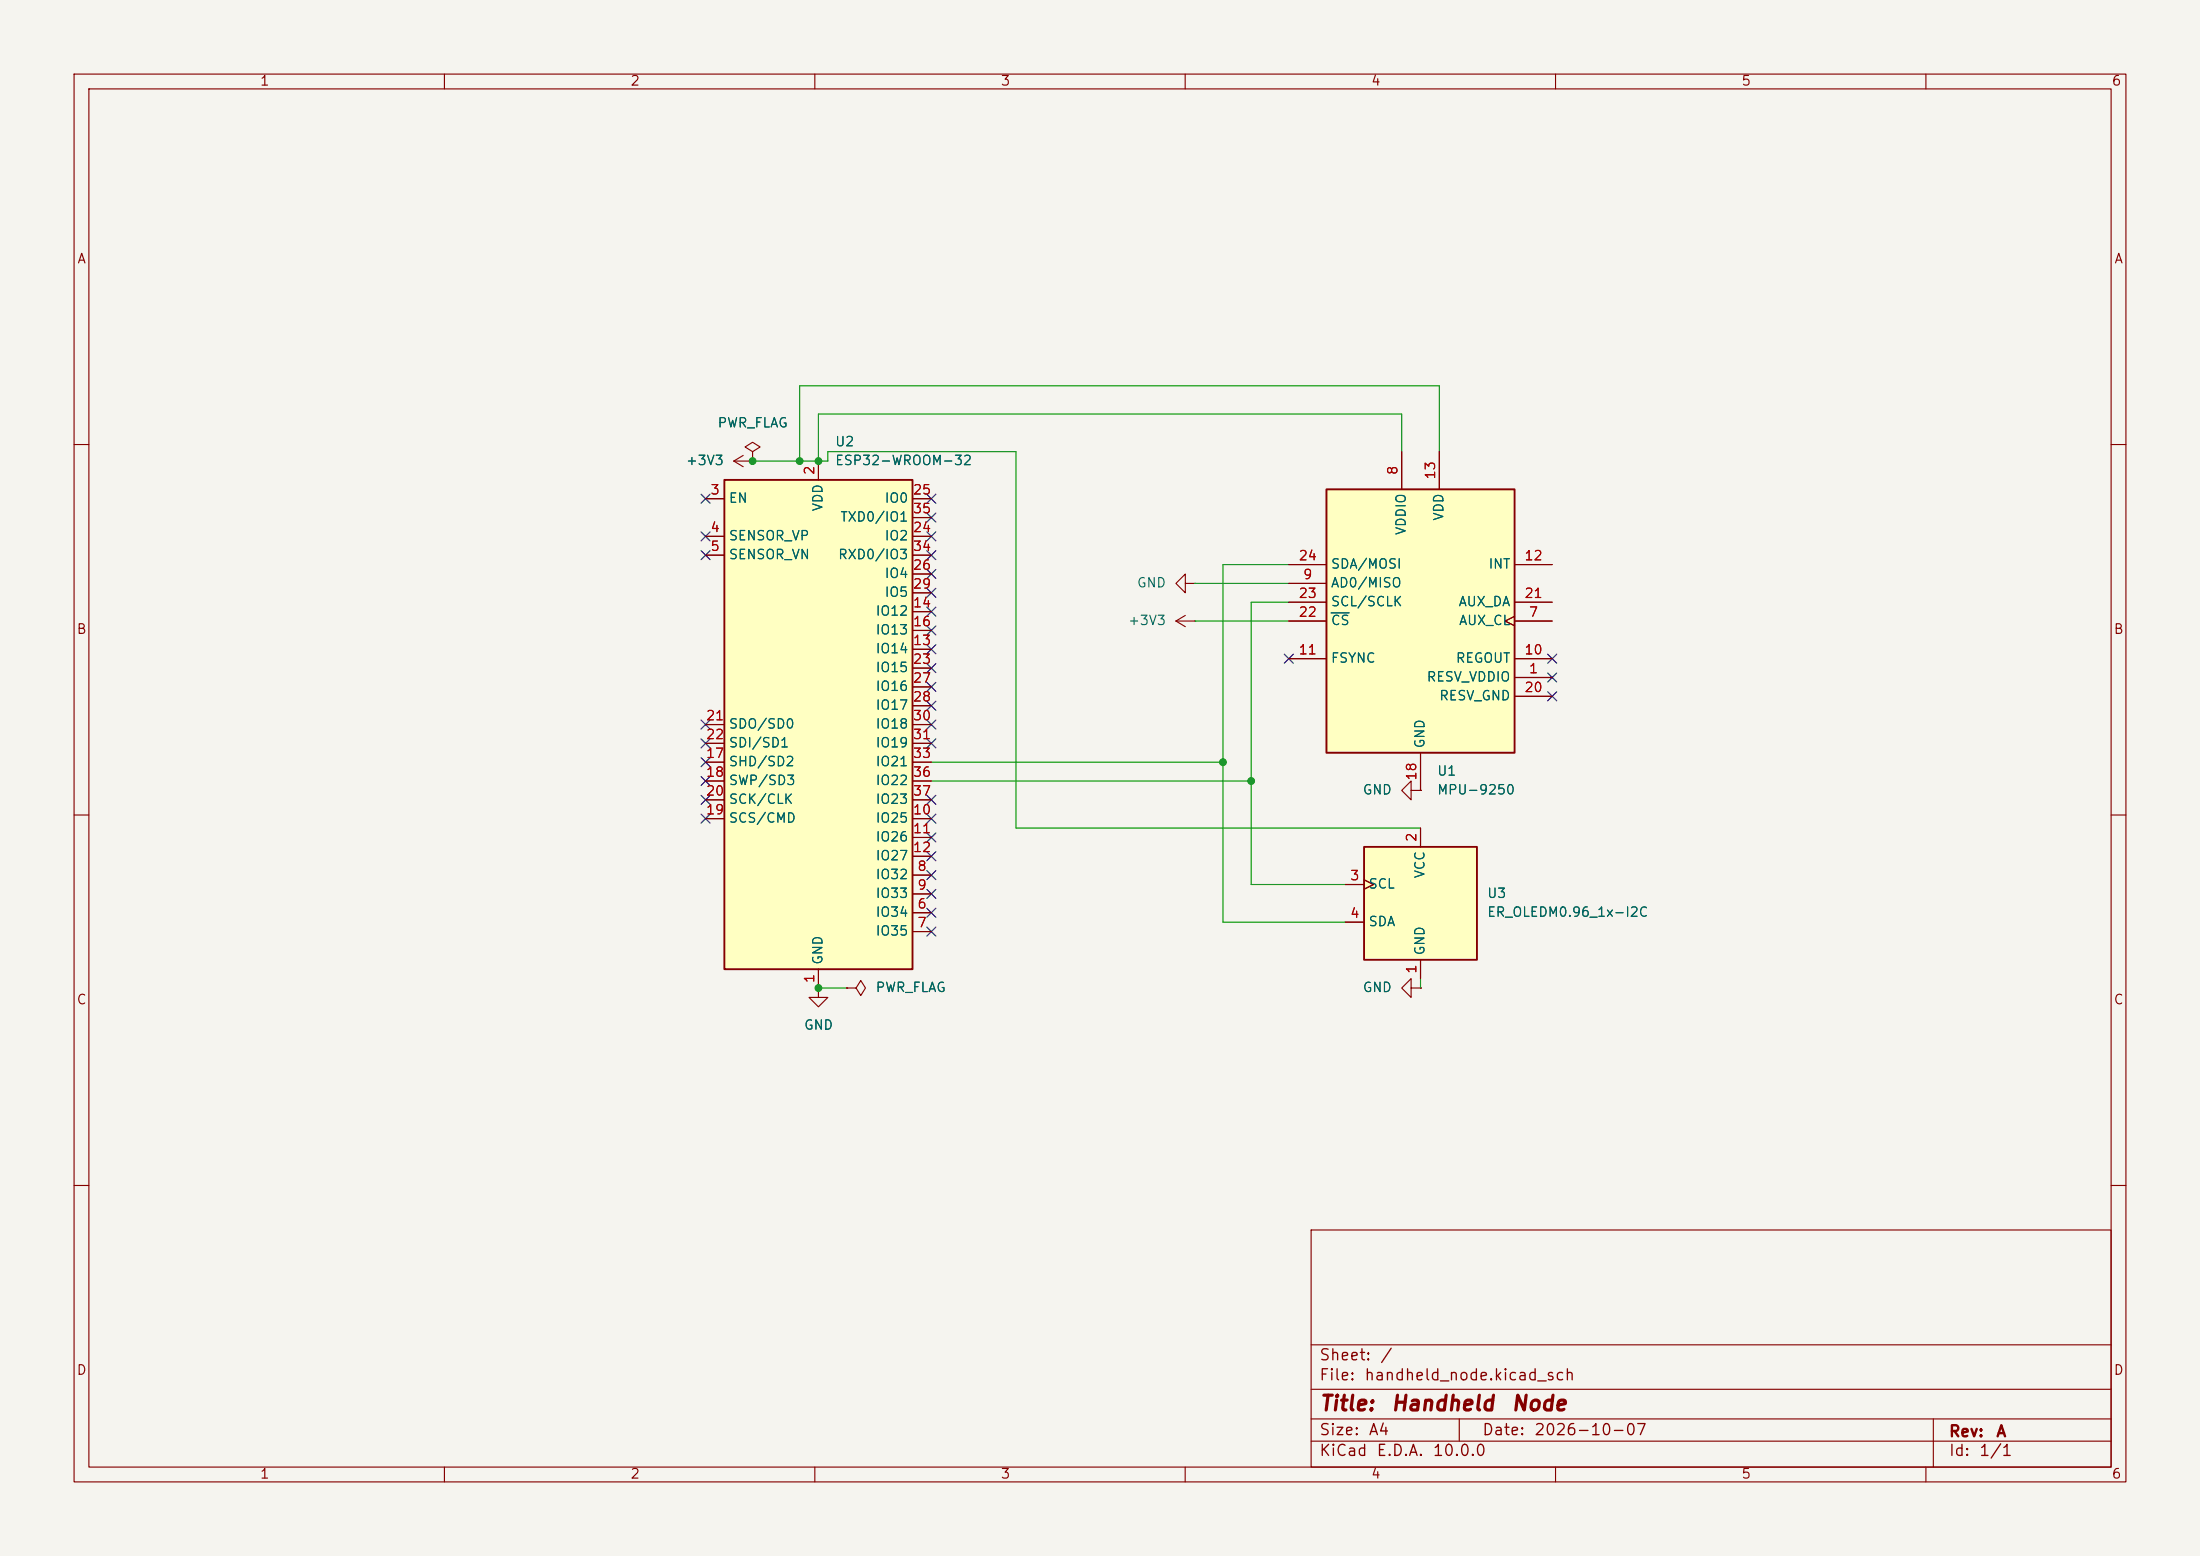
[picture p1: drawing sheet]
(kicad_sch
 (version 20260306)
 (generator "eeschema")
 (generator_version "10.0")
 (paper "A4")
 (title_block
  (title "Handheld Node")
  (date "2026-10-07")
  (rev "A"))
 (lib_symbols
  (symbol "Display_Graphic:ER_OLEDM0.91_1x-I2C" (exclude_from_sim no) (in_bom yes) (on_board yes)
   (in_pos_files yes)
   (duplicate_pin_numbers_are_jumpers no)
   (property "Reference" "U" (at 0 0 0) (show_name no) (do_not_autoplace no) (effects (font (size 1.27 1.27))))
   (property "Value" "ER_OLEDM0.91_1x-I2C" (at 14.224 -10.668 0) (show_name no) (do_not_autoplace no) (effects (font (size 1.27 1.27))))
   (property "Footprint" "Display:ER_OLEDM0.91_1x-I2C" (at 18.034 -12.7 0) (show_name no) (do_not_autoplace no) (hide yes) (effects (font (size 1.27 1.27))))
   (property "Datasheet" "https://www.buydisplay.com/download/manual/ER-OLEDM0.91-1_Datasheet.pdf" (at 42.672 -14.732 0) (show_name no) (do_not_autoplace no) (hide yes) (effects (font (size 1.27 1.27))))
   (property "Description" "SSD1306 OLED module, 0.91 inch, 128x32, I2C" (at 26.67 -16.764 0) (show_name no) (do_not_autoplace no) (hide yes) (effects (font (size 1.27 1.27))))
   (symbol "ER_OLEDM0.91_1x-I2C_1_1"
    (rectangle (start -7.62 7.62) (end 7.62 -7.62) (stroke (width 0.254) (type solid)) (fill (type background)))
    (pin power_in line (at 0 -10.16 90) (length 2.54) (name "GND" (effects (font (size 1.27 1.27)))) (number "1" (effects (font (size 1.27 1.27)))))
    (pin power_in line (at 0 10.16 270) (length 2.54) (name "VCC" (effects (font (size 1.27 1.27)))) (number "2" (effects (font (size 1.27 1.27)))))
    (pin input clock (at -10.16 2.54 0) (length 2.54) (name "SCL" (effects (font (size 1.27 1.27)))) (number "3" (effects (font (size 1.27 1.27)))))
    (pin bidirectional line (at -10.16 -2.54 0) (length 2.54) (name "SDA" (effects (font (size 1.27 1.27)))) (number "4" (effects (font (size 1.27 1.27))))))
   (embedded_fonts no))
  (symbol "RF_Module:ESP32-WROOM-32" (exclude_from_sim no) (in_bom yes) (on_board yes)
   (in_pos_files yes)
   (duplicate_pin_numbers_are_jumpers no)
   (property "Reference" "U" (at -12.7 34.29 0) (show_name no) (do_not_autoplace no) (effects (font (size 1.27 1.27)) (justify left)))
   (property "Value" "ESP32-WROOM-32" (at 1.27 34.29 0) (show_name no) (do_not_autoplace no) (effects (font (size 1.27 1.27)) (justify left)))
   (property "Footprint" "RF_Module:ESP32-WROOM-32" (at 0 -38.1 0) (show_name no) (do_not_autoplace no) (hide yes) (effects (font (size 1.27 1.27))))
   (property "Datasheet" "https://www.espressif.com/sites/default/files/documentation/esp32-wroom-32_datasheet_en.pdf" (at -7.62 1.27 0) (show_name no) (do_not_autoplace no) (hide yes) (effects (font (size 1.27 1.27))))
   (property "Description" "RF Module, ESP32-D0WDQ6 SoC, Wi-Fi 802.11b/g/n, Bluetooth, BLE, 32-bit, 2.7-3.6V, onboard antenna, SMD" (at 0 0 0) (show_name no) (do_not_autoplace no) (hide yes) (effects (font (size 1.27 1.27))))
   (symbol "ESP32-WROOM-32_0_1"
    (rectangle (start -12.7 33.02) (end 12.7 -33.02) (stroke (width 0.254) (type default)) (fill (type background))))
   (symbol "ESP32-WROOM-32_1_1"
    (pin power_in line (at 0 -35.56 90) (length 2.54) (name "GND" (effects (font (size 1.27 1.27)))) (number "1" (effects (font (size 1.27 1.27)))))
    (pin power_in line (at 0 35.56 270) (length 2.54) (name "VDD" (effects (font (size 1.27 1.27)))) (number "2" (effects (font (size 1.27 1.27)))))
    (pin input line (at -15.24 30.48 0) (length 2.54) (name "EN" (effects (font (size 1.27 1.27)))) (number "3" (effects (font (size 1.27 1.27)))))
    (pin input line (at -15.24 25.4 0) (length 2.54) (name "SENSOR_VP" (effects (font (size 1.27 1.27)))) (number "4" (effects (font (size 1.27 1.27)))))
    (pin input line (at -15.24 22.86 0) (length 2.54) (name "SENSOR_VN" (effects (font (size 1.27 1.27)))) (number "5" (effects (font (size 1.27 1.27)))))
    (pin input line (at 15.24 -25.4 180) (length 2.54) (name "IO34" (effects (font (size 1.27 1.27)))) (number "6" (effects (font (size 1.27 1.27)))))
    (pin input line (at 15.24 -27.94 180) (length 2.54) (name "IO35" (effects (font (size 1.27 1.27)))) (number "7" (effects (font (size 1.27 1.27)))))
    (pin bidirectional line (at 15.24 -20.32 180) (length 2.54) (name "IO32" (effects (font (size 1.27 1.27)))) (number "8" (effects (font (size 1.27 1.27)))))
    (pin bidirectional line (at 15.24 -22.86 180) (length 2.54) (name "IO33" (effects (font (size 1.27 1.27)))) (number "9" (effects (font (size 1.27 1.27)))))
    (pin bidirectional line (at 15.24 -12.7 180) (length 2.54) (name "IO25" (effects (font (size 1.27 1.27)))) (number "10" (effects (font (size 1.27 1.27)))))
    (pin bidirectional line (at 15.24 -15.24 180) (length 2.54) (name "IO26" (effects (font (size 1.27 1.27)))) (number "11" (effects (font (size 1.27 1.27)))))
    (pin bidirectional line (at 15.24 -17.78 180) (length 2.54) (name "IO27" (effects (font (size 1.27 1.27)))) (number "12" (effects (font (size 1.27 1.27)))))
    (pin bidirectional line (at 15.24 10.16 180) (length 2.54) (name "IO14" (effects (font (size 1.27 1.27)))) (number "13" (effects (font (size 1.27 1.27)))))
    (pin bidirectional line (at 15.24 15.24 180) (length 2.54) (name "IO12" (effects (font (size 1.27 1.27)))) (number "14" (effects (font (size 1.27 1.27)))))
    (pin passive line (at 0 -35.56 90) (length 2.54) (hide yes) (name "GND" (effects (font (size 1.27 1.27)))) (number "15" (effects (font (size 1.27 1.27)))))
    (pin bidirectional line (at 15.24 12.7 180) (length 2.54) (name "IO13" (effects (font (size 1.27 1.27)))) (number "16" (effects (font (size 1.27 1.27)))))
    (pin bidirectional line (at -15.24 -5.08 0) (length 2.54) (name "SHD/SD2" (effects (font (size 1.27 1.27)))) (number "17" (effects (font (size 1.27 1.27)))))
    (pin bidirectional line (at -15.24 -7.62 0) (length 2.54) (name "SWP/SD3" (effects (font (size 1.27 1.27)))) (number "18" (effects (font (size 1.27 1.27)))))
    (pin bidirectional line (at -15.24 -12.7 0) (length 2.54) (name "SCS/CMD" (effects (font (size 1.27 1.27)))) (number "19" (effects (font (size 1.27 1.27)))))
    (pin bidirectional line (at -15.24 -10.16 0) (length 2.54) (name "SCK/CLK" (effects (font (size 1.27 1.27)))) (number "20" (effects (font (size 1.27 1.27)))))
    (pin bidirectional line (at -15.24 0 0) (length 2.54) (name "SDO/SD0" (effects (font (size 1.27 1.27)))) (number "21" (effects (font (size 1.27 1.27)))))
    (pin bidirectional line (at -15.24 -2.54 0) (length 2.54) (name "SDI/SD1" (effects (font (size 1.27 1.27)))) (number "22" (effects (font (size 1.27 1.27)))))
    (pin bidirectional line (at 15.24 7.62 180) (length 2.54) (name "IO15" (effects (font (size 1.27 1.27)))) (number "23" (effects (font (size 1.27 1.27)))))
    (pin bidirectional line (at 15.24 25.4 180) (length 2.54) (name "IO2" (effects (font (size 1.27 1.27)))) (number "24" (effects (font (size 1.27 1.27)))))
    (pin bidirectional line (at 15.24 30.48 180) (length 2.54) (name "IO0" (effects (font (size 1.27 1.27)))) (number "25" (effects (font (size 1.27 1.27)))))
    (pin bidirectional line (at 15.24 20.32 180) (length 2.54) (name "IO4" (effects (font (size 1.27 1.27)))) (number "26" (effects (font (size 1.27 1.27)))))
    (pin bidirectional line (at 15.24 5.08 180) (length 2.54) (name "IO16" (effects (font (size 1.27 1.27)))) (number "27" (effects (font (size 1.27 1.27)))))
    (pin bidirectional line (at 15.24 2.54 180) (length 2.54) (name "IO17" (effects (font (size 1.27 1.27)))) (number "28" (effects (font (size 1.27 1.27)))))
    (pin bidirectional line (at 15.24 17.78 180) (length 2.54) (name "IO5" (effects (font (size 1.27 1.27)))) (number "29" (effects (font (size 1.27 1.27)))))
    (pin bidirectional line (at 15.24 0 180) (length 2.54) (name "IO18" (effects (font (size 1.27 1.27)))) (number "30" (effects (font (size 1.27 1.27)))))
    (pin bidirectional line (at 15.24 -2.54 180) (length 2.54) (name "IO19" (effects (font (size 1.27 1.27)))) (number "31" (effects (font (size 1.27 1.27)))))
    (pin no_connect line (at -12.7 -27.94 0) (length 2.54) (hide yes) (name "NC" (effects (font (size 1.27 1.27)))) (number "32" (effects (font (size 1.27 1.27)))))
    (pin bidirectional line (at 15.24 -5.08 180) (length 2.54) (name "IO21" (effects (font (size 1.27 1.27)))) (number "33" (effects (font (size 1.27 1.27)))))
    (pin bidirectional line (at 15.24 22.86 180) (length 2.54) (name "RXD0/IO3" (effects (font (size 1.27 1.27)))) (number "34" (effects (font (size 1.27 1.27)))))
    (pin bidirectional line (at 15.24 27.94 180) (length 2.54) (name "TXD0/IO1" (effects (font (size 1.27 1.27)))) (number "35" (effects (font (size 1.27 1.27)))))
    (pin bidirectional line (at 15.24 -7.62 180) (length 2.54) (name "IO22" (effects (font (size 1.27 1.27)))) (number "36" (effects (font (size 1.27 1.27)))))
    (pin bidirectional line (at 15.24 -10.16 180) (length 2.54) (name "IO23" (effects (font (size 1.27 1.27)))) (number "37" (effects (font (size 1.27 1.27)))))
    (pin passive line (at 0 -35.56 90) (length 2.54) (hide yes) (name "GND" (effects (font (size 1.27 1.27)))) (number "38" (effects (font (size 1.27 1.27)))))
    (pin passive line (at 0 -35.56 90) (length 2.54) (hide yes) (name "GND" (effects (font (size 1.27 1.27)))) (number "39" (effects (font (size 1.27 1.27))))))
   (embedded_fonts no))
  (symbol "Sensor_Motion:MPU-9250" (exclude_from_sim no) (in_bom yes) (on_board yes)
   (in_pos_files yes)
   (duplicate_pin_numbers_are_jumpers no)
   (property "Reference" "U" (at -11.43 19.05 0) (show_name no) (do_not_autoplace no) (effects (font (size 1.27 1.27))))
   (property "Value" "MPU-9250" (at 7.62 -19.05 0) (show_name no) (do_not_autoplace no) (effects (font (size 1.27 1.27))))
   (property "Footprint" "Sensor_Motion:InvenSense_QFN-24_3x3mm_P0.4mm" (at 0 -25.4 0) (show_name no) (do_not_autoplace no) (hide yes) (effects (font (size 1.27 1.27))))
   (property "Datasheet" "https://invensense.tdk.com/wp-content/uploads/2015/02/PS-MPU-9250A-01-v1.1.pdf" (at 0 -3.81 0) (show_name no) (do_not_autoplace no) (hide yes) (effects (font (size 1.27 1.27))))
   (property "Description" "InvenSense 9-Axis Motion Sensor, Accelerometer, Gyroscope, Compass, I2C/SPI" (at 0 0 0) (show_name no) (do_not_autoplace no) (hide yes) (effects (font (size 1.27 1.27))))
   (symbol "MPU-9250_0_1"
    (rectangle (start -12.7 17.78) (end 12.7 -17.78) (stroke (width 0.254) (type default)) (fill (type background))))
   (symbol "MPU-9250_1_1"
    (pin input line (at 17.78 -7.62 180) (length 5.08) (name "RESV_VDDIO" (effects (font (size 1.27 1.27)))) (number "1" (effects (font (size 1.27 1.27)))))
    (pin output clock (at 17.78 0 180) (length 5.08) (name "AUX_CL" (effects (font (size 1.27 1.27)))) (number "7" (effects (font (size 1.27 1.27)))))
    (pin power_in line (at -2.54 22.86 270) (length 5.08) (name "VDDIO" (effects (font (size 1.27 1.27)))) (number "8" (effects (font (size 1.27 1.27)))))
    (pin bidirectional line (at -17.78 5.08 0) (length 5.08) (name "AD0/MISO" (effects (font (size 1.27 1.27)))) (number "9" (effects (font (size 1.27 1.27)))))
    (pin passive line (at 17.78 -5.08 180) (length 5.08) (name "REGOUT" (effects (font (size 1.27 1.27)))) (number "10" (effects (font (size 1.27 1.27)))))
    (pin input line (at -17.78 -5.08 0) (length 5.08) (name "FSYNC" (effects (font (size 1.27 1.27)))) (number "11" (effects (font (size 1.27 1.27)))))
    (pin output line (at 17.78 7.62 180) (length 5.08) (name "INT" (effects (font (size 1.27 1.27)))) (number "12" (effects (font (size 1.27 1.27)))))
    (pin power_in line (at 2.54 22.86 270) (length 5.08) (name "VDD" (effects (font (size 1.27 1.27)))) (number "13" (effects (font (size 1.27 1.27)))))
    (pin power_in line (at 0 -22.86 90) (length 5.08) (name "GND" (effects (font (size 1.27 1.27)))) (number "18" (effects (font (size 1.27 1.27)))))
    (pin power_in line (at 17.78 -10.16 180) (length 5.08) (name "RESV_GND" (effects (font (size 1.27 1.27)))) (number "20" (effects (font (size 1.27 1.27)))))
    (pin bidirectional line (at 17.78 2.54 180) (length 5.08) (name "AUX_DA" (effects (font (size 1.27 1.27)))) (number "21" (effects (font (size 1.27 1.27)))))
    (pin input line (at -17.78 0 0) (length 5.08) (name "~{CS}" (effects (font (size 1.27 1.27)))) (number "22" (effects (font (size 1.27 1.27)))))
    (pin input line (at -17.78 2.54 0) (length 5.08) (name "SCL/SCLK" (effects (font (size 1.27 1.27)))) (number "23" (effects (font (size 1.27 1.27)))))
    (pin bidirectional line (at -17.78 7.62 0) (length 5.08) (name "SDA/MOSI" (effects (font (size 1.27 1.27)))) (number "24" (effects (font (size 1.27 1.27))))))
   (embedded_fonts no))
  (symbol "power:+3V3"
   (power global)
   (pin_numbers (hide yes))
   (pin_names
    (offset 0) (hide yes)) (exclude_from_sim no) (in_bom yes) (on_board yes)
   (in_pos_files yes)
   (duplicate_pin_numbers_are_jumpers no)
   (property "Reference" "#PWR" (at 0 -3.81 0) (show_name no) (do_not_autoplace no) (hide yes) (effects (font (size 1.27 1.27))))
   (property "Value" "+3V3" (at 0 3.556 0) (show_name no) (do_not_autoplace no) (effects (font (size 1.27 1.27))))
   (property "Footprint" "" (at 0 0 0) (show_name no) (do_not_autoplace no) (hide yes) (effects (font (size 1.27 1.27))))
   (property "Datasheet" "" (at 0 0 0) (show_name no) (do_not_autoplace no) (hide yes) (effects (font (size 1.27 1.27))))
   (property "Description" "Power symbol creates a global label with name \"+3V3\"" (at 0 0 0) (show_name no) (do_not_autoplace no) (hide yes) (effects (font (size 1.27 1.27))))
   (symbol "+3V3_0_1"
    (polyline (pts (xy -0.762 1.27) (xy 0 2.54)) (stroke (width 0) (type default)) (fill (type none)))
    (polyline (pts (xy 0 2.54) (xy 0.762 1.27)) (stroke (width 0) (type default)) (fill (type none)))
    (polyline (pts (xy 0 0) (xy 0 2.54)) (stroke (width 0) (type default)) (fill (type none))))
   (symbol "+3V3_1_1"
    (pin power_in line (at 0 0 90) (length 0) (name "" (effects (font (size 1.27 1.27)))) (number "1" (effects (font (size 1.27 1.27))))))
   (embedded_fonts no))
  (symbol "power:GND"
   (power global)
   (pin_numbers (hide yes))
   (pin_names
    (offset 0) (hide yes)) (exclude_from_sim no) (in_bom yes) (on_board yes)
   (in_pos_files yes)
   (duplicate_pin_numbers_are_jumpers no)
   (property "Reference" "#PWR" (at 0 -6.35 0) (show_name no) (do_not_autoplace no) (hide yes) (effects (font (size 1.27 1.27))))
   (property "Value" "GND" (at 0 -3.81 0) (show_name no) (do_not_autoplace no) (effects (font (size 1.27 1.27))))
   (property "Footprint" "" (at 0 0 0) (show_name no) (do_not_autoplace no) (hide yes) (effects (font (size 1.27 1.27))))
   (property "Datasheet" "" (at 0 0 0) (show_name no) (do_not_autoplace no) (hide yes) (effects (font (size 1.27 1.27))))
   (property "Description" "Power symbol creates a global label with name \"GND\" , ground" (at 0 0 0) (show_name no) (do_not_autoplace no) (hide yes) (effects (font (size 1.27 1.27))))
   (symbol "GND_0_1"
    (polyline (pts (xy 0 0) (xy 0 -1.27) (xy 1.27 -1.27) (xy 0 -2.54) (xy -1.27 -1.27) (xy 0 -1.27)) (stroke (width 0) (type default)) (fill (type none))))
   (symbol "GND_1_1"
    (pin power_in line (at 0 0 270) (length 0) (name "" (effects (font (size 1.27 1.27)))) (number "1" (effects (font (size 1.27 1.27))))))
   (embedded_fonts no))
  (symbol "power:PWR_FLAG"
   (power global)
   (pin_numbers (hide yes))
   (pin_names
    (offset 0) (hide yes)) (exclude_from_sim no) (in_bom yes) (on_board yes)
   (in_pos_files yes)
   (duplicate_pin_numbers_are_jumpers no)
   (property "Reference" "#FLG" (at 0 1.905 0) (show_name no) (do_not_autoplace no) (hide yes) (effects (font (size 1.27 1.27))))
   (property "Value" "PWR_FLAG" (at 0 3.81 0) (show_name no) (do_not_autoplace no) (effects (font (size 1.27 1.27))))
   (property "Footprint" "" (at 0 0 0) (show_name no) (do_not_autoplace no) (hide yes) (effects (font (size 1.27 1.27))))
   (property "Datasheet" "" (at 0 0 0) (show_name no) (do_not_autoplace no) (hide yes) (effects (font (size 1.27 1.27))))
   (property "Description" "Special symbol for telling ERC where power comes from" (at 0 0 0) (show_name no) (do_not_autoplace no) (hide yes) (effects (font (size 1.27 1.27))))
   (symbol "PWR_FLAG_0_0"
    (pin power_out line (at 0 0 90) (length 0) (name "" (effects (font (size 1.27 1.27)))) (number "1" (effects (font (size 1.27 1.27))))))
   (symbol "PWR_FLAG_0_1"
    (polyline (pts (xy 0 0) (xy 0 1.27) (xy -1.016 1.905) (xy 0 2.54) (xy 1.016 1.905) (xy 0 1.27)) (stroke (width 0) (type default)) (fill (type none))))
   (embedded_fonts no)))
 (junction
  (at 168.91 105.41)
  (diameter 0)
  (color 0 0 0 0))
 (junction
  (at 107.95 62.23)
  (diameter 0)
  (color 0 0 0 0))
 (junction
  (at 101.6 62.23)
  (diameter 0)
  (color 0 0 0 0))
 (junction
  (at 110.49 62.23)
  (diameter 0)
  (color 0 0 0 0))
 (junction
  (at 110.49 133.35)
  (diameter 0)
  (color 0 0 0 0))
 (junction
  (at 165.1 102.87)
  (diameter 0)
  (color 0 0 0 0))
 (no_connect
  (at 125.73 69.85))
 (no_connect
  (at 125.73 123.19))
 (no_connect
  (at 125.73 90.17))
 (no_connect
  (at 125.73 125.73))
 (no_connect
  (at 125.73 118.11))
 (no_connect
  (at 95.25 74.93))
 (no_connect
  (at 95.25 107.95))
 (no_connect
  (at 125.73 82.55))
 (no_connect
  (at 125.73 80.01))
 (no_connect
  (at 95.25 110.49))
 (no_connect
  (at 173.99 88.9))
 (no_connect
  (at 125.73 87.63))
 (no_connect
  (at 95.25 100.33))
 (no_connect
  (at 95.25 72.39))
 (no_connect
  (at 125.73 72.39))
 (no_connect
  (at 125.73 74.93))
 (no_connect
  (at 125.73 113.03))
 (no_connect
  (at 125.73 107.95))
 (no_connect
  (at 125.73 110.49))
 (no_connect
  (at 125.73 100.33))
 (no_connect
  (at 95.25 102.87))
 (no_connect
  (at 125.73 120.65))
 (no_connect
  (at 125.73 97.79))
 (no_connect
  (at 125.73 85.09))
 (no_connect
  (at 125.73 77.47))
 (no_connect
  (at 125.73 92.71))
 (no_connect
  (at 125.73 115.57))
 (no_connect
  (at 95.25 105.41))
 (no_connect
  (at 209.55 93.98))
 (no_connect
  (at 125.73 67.31))
 (no_connect
  (at 95.25 97.79))
 (no_connect
  (at 95.25 67.31))
 (no_connect
  (at 209.55 91.44))
 (no_connect
  (at 125.73 95.25))
 (no_connect
  (at 209.55 88.9))
 (wire
  (pts (xy 168.91 105.41) (xy 168.91 119.38))
  (stroke (width 0) (type default)))
 (wire
  (pts (xy 107.95 52.07) (xy 194.31 52.07))
  (stroke (width 0) (type default)))
 (wire
  (pts (xy 107.95 62.23) (xy 107.95 52.07))
  (stroke (width 0) (type default)))
 (wire
  (pts (xy 191.77 111.76) (xy 137.16 111.76))
  (stroke (width 0) (type default)))
 (wire
  (pts (xy 165.1 102.87) (xy 165.1 124.46))
  (stroke (width 0) (type default)))
 (wire
  (pts (xy 165.1 102.87) (xy 165.1 76.2))
  (stroke (width 0) (type default)))
 (wire
  (pts (xy 189.23 55.88) (xy 189.23 60.96))
  (stroke (width 0) (type default)))
 (wire
  (pts (xy 111.76 60.96) (xy 111.76 62.23))
  (stroke (width 0) (type default)))
 (wire
  (pts (xy 110.49 62.23) (xy 110.49 55.88))
  (stroke (width 0) (type default)))
 (wire
  (pts (xy 101.6 62.23) (xy 107.95 62.23))
  (stroke (width 0) (type default)))
 (wire
  (pts (xy 165.1 124.46) (xy 181.61 124.46))
  (stroke (width 0) (type default)))
 (wire
  (pts (xy 161.29 78.74) (xy 173.99 78.74))
  (stroke (width 0) (type default)))
 (wire
  (pts (xy 111.76 62.23) (xy 110.49 62.23))
  (stroke (width 0) (type default)))
 (wire
  (pts (xy 110.49 133.35) (xy 114.3 133.35))
  (stroke (width 0) (type default)))
 (wire
  (pts (xy 168.91 105.41) (xy 168.91 81.28))
  (stroke (width 0) (type default)))
 (wire
  (pts (xy 137.16 60.96) (xy 111.76 60.96))
  (stroke (width 0) (type default)))
 (wire
  (pts (xy 110.49 55.88) (xy 189.23 55.88))
  (stroke (width 0) (type default)))
 (wire
  (pts (xy 125.73 102.87) (xy 165.1 102.87))
  (stroke (width 0) (type default)))
 (wire
  (pts (xy 107.95 62.23) (xy 110.49 62.23))
  (stroke (width 0) (type default)))
 (wire
  (pts (xy 161.29 83.82) (xy 173.99 83.82))
  (stroke (width 0) (type default)))
 (wire
  (pts (xy 168.91 119.38) (xy 181.61 119.38))
  (stroke (width 0) (type default)))
 (wire
  (pts (xy 125.73 105.41) (xy 168.91 105.41))
  (stroke (width 0) (type default)))
 (wire
  (pts (xy 191.77 133.35) (xy 191.77 132.08))
  (stroke (width 0) (type default)))
 (wire
  (pts (xy 168.91 81.28) (xy 173.99 81.28))
  (stroke (width 0) (type default)))
 (wire
  (pts (xy 165.1 76.2) (xy 173.99 76.2))
  (stroke (width 0) (type default)))
 (wire
  (pts (xy 194.31 52.07) (xy 194.31 60.96))
  (stroke (width 0) (type default)))
 (wire
  (pts (xy 137.16 111.76) (xy 137.16 60.96))
  (stroke (width 0) (type default)))
 (symbol
  (lib_id "power:GND")
  (at 110.49 133.35 0)
  (unit 1)
  (body_style 1)
  (exclude_from_sim no)
  (in_bom yes)
  (on_board yes)
  (in_pos_files yes)
  (dnp no)
  (fields_autoplaced yes)
  (property "Reference" "#PWR01" (at 110.49 139.7 0) (hide yes) (show_name no) (do_not_autoplace no) (effects (font (size 1.27 1.27))))
  (property "Value" "GND" (at 110.49 138.43 0) (show_name no) (do_not_autoplace no) (effects (font (size 1.27 1.27))))
  (property "Footprint" "" (at 110.49 133.35 0) (hide yes) (show_name no) (do_not_autoplace no) (effects (font (size 1.27 1.27))))
  (property "Datasheet" "" (at 110.49 133.35 0) (hide yes) (show_name no) (do_not_autoplace no) (effects (font (size 1.27 1.27))))
  (property "Description" "Power symbol creates a global label with name \"GND\" , ground" (at 110.49 133.35 0) (hide yes) (show_name no) (do_not_autoplace no) (effects (font (size 1.27 1.27))))
  (pin "1"))
 (symbol
  (lib_id "RF_Module:ESP32-WROOM-32")
  (at 110.49 97.79 0)
  (unit 1)
  (body_style 1)
  (exclude_from_sim no)
  (in_bom yes)
  (on_board yes)
  (in_pos_files yes)
  (dnp no)
  (fields_autoplaced yes)
  (property "Reference" "U2" (at 112.6333 59.69 0) (show_name no) (do_not_autoplace no) (effects (font (size 1.27 1.27)) (justify left)))
  (property "Value" "ESP32-WROOM-32" (at 112.6333 62.23 0) (show_name no) (do_not_autoplace no) (effects (font (size 1.27 1.27)) (justify left)))
  (property "Footprint" "RF_Module:ESP32-WROOM-32" (at 110.49 135.89 0) (hide yes) (show_name no) (do_not_autoplace no) (effects (font (size 1.27 1.27))))
  (property "Datasheet" "https://www.espressif.com/sites/default/files/documentation/esp32-wroom-32_datasheet_en.pdf" (at 102.87 96.52 0) (hide yes) (show_name no) (do_not_autoplace no) (effects (font (size 1.27 1.27))))
  (property "Description" "RF Module, ESP32-D0WDQ6 SoC, Wi-Fi 802.11b/g/n, Bluetooth, BLE, 32-bit, 2.7-3.6V, onboard antenna, SMD" (at 110.49 97.79 0) (hide yes) (show_name no) (do_not_autoplace no) (effects (font (size 1.27 1.27))))
  (pin "34")
  (pin "33")
  (pin "36")
  (pin "37")
  (pin "38")
  (pin "39")
  (pin "32")
  (pin "31")
  (pin "27")
  (pin "35")
  (pin "30")
  (pin "29")
  (pin "28")
  (pin "25")
  (pin "26")
  (pin "4")
  (pin "5")
  (pin "6")
  (pin "7")
  (pin "10")
  (pin "9")
  (pin "8")
  (pin "24")
  (pin "23")
  (pin "22")
  (pin "21")
  (pin "20")
  (pin "19")
  (pin "18")
  (pin "17")
  (pin "16")
  (pin "15")
  (pin "1")
  (pin "2")
  (pin "3")
  (pin "14")
  (pin "13")
  (pin "12")
  (pin "11"))
 (symbol
  (lib_id "Sensor_Motion:MPU-9250")
  (at 191.77 83.82 0)
  (unit 1)
  (body_style 1)
  (exclude_from_sim no)
  (in_bom yes)
  (on_board yes)
  (in_pos_files yes)
  (dnp no)
  (fields_autoplaced yes)
  (property "Reference" "U1" (at 193.9133 104.14 0) (show_name no) (do_not_autoplace no) (effects (font (size 1.27 1.27)) (justify left)))
  (property "Value" "MPU-9250" (at 193.9133 106.68 0) (show_name no) (do_not_autoplace no) (effects (font (size 1.27 1.27)) (justify left)))
  (property "Footprint" "Sensor_Motion:InvenSense_QFN-24_3x3mm_P0.4mm" (at 191.77 109.22 0) (hide yes) (show_name no) (do_not_autoplace no) (effects (font (size 1.27 1.27))))
  (property "Datasheet" "https://invensense.tdk.com/wp-content/uploads/2015/02/PS-MPU-9250A-01-v1.1.pdf" (at 191.77 87.63 0) (hide yes) (show_name no) (do_not_autoplace no) (effects (font (size 1.27 1.27))))
  (property "Description" "InvenSense 9-Axis Motion Sensor, Accelerometer, Gyroscope, Compass, I2C/SPI" (at 191.77 83.82 0) (hide yes) (show_name no) (do_not_autoplace no) (effects (font (size 1.27 1.27))))
  (pin "1")
  (pin "7")
  (pin "8")
  (pin "9")
  (pin "24")
  (pin "23")
  (pin "22")
  (pin "21")
  (pin "20")
  (pin "18")
  (pin "13")
  (pin "12")
  (pin "11")
  (pin "10"))
 (symbol
  (lib_id "power:GND")
  (at 161.29 78.74 270)
  (unit 1)
  (body_style 1)
  (exclude_from_sim no)
  (in_bom yes)
  (on_board yes)
  (in_pos_files yes)
  (dnp no)
  (fields_autoplaced yes)
  (property "Reference" "#PWR06" (at 154.94 78.74 0) (hide yes) (show_name no) (do_not_autoplace no) (effects (font (size 1.27 1.27))))
  (property "Value" "GND" (at 157.48 78.7399 90) (show_name no) (do_not_autoplace no) (effects (font (size 1.27 1.27)) (justify right)))
  (property "Footprint" "" (at 161.29 78.74 0) (hide yes) (show_name no) (do_not_autoplace no) (effects (font (size 1.27 1.27))))
  (property "Datasheet" "" (at 161.29 78.74 0) (hide yes) (show_name no) (do_not_autoplace no) (effects (font (size 1.27 1.27))))
  (property "Description" "Power symbol creates a global label with name \"GND\" , ground" (at 161.29 78.74 0) (hide yes) (show_name no) (do_not_autoplace no) (effects (font (size 1.27 1.27))))
  (pin "1"))
 (symbol
  (lib_id "power:GND")
  (at 191.77 106.68 270)
  (unit 1)
  (body_style 1)
  (exclude_from_sim no)
  (in_bom yes)
  (on_board yes)
  (in_pos_files yes)
  (dnp no)
  (fields_autoplaced yes)
  (property "Reference" "#PWR03" (at 185.42 106.68 0) (hide yes) (show_name no) (do_not_autoplace no) (effects (font (size 1.27 1.27))))
  (property "Value" "GND" (at 187.96 106.6799 90) (show_name no) (do_not_autoplace no) (effects (font (size 1.27 1.27)) (justify right)))
  (property "Footprint" "" (at 191.77 106.68 0) (hide yes) (show_name no) (do_not_autoplace no) (effects (font (size 1.27 1.27))))
  (property "Datasheet" "" (at 191.77 106.68 0) (hide yes) (show_name no) (do_not_autoplace no) (effects (font (size 1.27 1.27))))
  (property "Description" "Power symbol creates a global label with name \"GND\" , ground" (at 191.77 106.68 0) (hide yes) (show_name no) (do_not_autoplace no) (effects (font (size 1.27 1.27))))
  (pin "1"))
 (symbol
  (lib_id "Display_Graphic:ER_OLEDM0.91_1x-I2C")
  (at 191.77 121.92 0)
  (unit 1)
  (body_style 1)
  (exclude_from_sim no)
  (in_bom yes)
  (on_board yes)
  (in_pos_files yes)
  (dnp no)
  (fields_autoplaced yes)
  (property "Reference" "U3" (at 200.66 120.6499 0) (show_name no) (do_not_autoplace no) (effects (font (size 1.27 1.27)) (justify left)))
  (property "Value" "ER_OLEDM0.96_1x-I2C" (at 200.66 123.1899 0) (show_name no) (do_not_autoplace no) (effects (font (size 1.27 1.27)) (justify left)))
  (property "Footprint" "Display:ER_OLEDM0.91_1x-I2C" (at 209.804 134.62 0) (hide yes) (show_name no) (do_not_autoplace no) (effects (font (size 1.27 1.27))))
  (property "Datasheet" "https://www.buydisplay.com/download/manual/ER-OLEDM0.91-1_Datasheet.pdf" (at 234.442 136.652 0) (hide yes) (show_name no) (do_not_autoplace no) (effects (font (size 1.27 1.27))))
  (property "Description" "SSD1306 OLED module, 0.91 inch, 128x32, I2C" (at 218.44 138.684 0) (hide yes) (show_name no) (do_not_autoplace no) (effects (font (size 1.27 1.27))))
  (pin "3")
  (pin "2")
  (pin "4")
  (pin "1"))
 (symbol
  (lib_id "power:+3V3")
  (at 101.6 62.23 90)
  (unit 1)
  (body_style 1)
  (exclude_from_sim no)
  (in_bom yes)
  (on_board yes)
  (in_pos_files yes)
  (dnp no)
  (fields_autoplaced yes)
  (property "Reference" "#PWR04" (at 105.41 62.23 0) (hide yes) (show_name no) (do_not_autoplace no) (effects (font (size 1.27 1.27))))
  (property "Value" "+3V3" (at 97.79 62.2299 90) (show_name no) (do_not_autoplace no) (effects (font (size 1.27 1.27)) (justify left)))
  (property "Footprint" "" (at 101.6 62.23 0) (hide yes) (show_name no) (do_not_autoplace no) (effects (font (size 1.27 1.27))))
  (property "Datasheet" "" (at 101.6 62.23 0) (hide yes) (show_name no) (do_not_autoplace no) (effects (font (size 1.27 1.27))))
  (property "Description" "Power symbol creates a global label with name \"+3V3\"" (at 101.6 62.23 0) (hide yes) (show_name no) (do_not_autoplace no) (effects (font (size 1.27 1.27))))
  (pin "1"))
 (symbol
  (lib_id "power:PWR_FLAG")
  (at 114.3 133.35 270)
  (unit 1)
  (body_style 1)
  (exclude_from_sim no)
  (in_bom yes)
  (on_board yes)
  (in_pos_files yes)
  (dnp no)
  (fields_autoplaced yes)
  (property "Reference" "#FLG02" (at 116.205 133.35 0) (hide yes) (show_name no) (do_not_autoplace no) (effects (font (size 1.27 1.27))))
  (property "Value" "PWR_FLAG" (at 118.11 133.3499 90) (show_name no) (do_not_autoplace no) (effects (font (size 1.27 1.27)) (justify left)))
  (property "Footprint" "" (at 114.3 133.35 0) (hide yes) (show_name no) (do_not_autoplace no) (effects (font (size 1.27 1.27))))
  (property "Datasheet" "" (at 114.3 133.35 0) (hide yes) (show_name no) (do_not_autoplace no) (effects (font (size 1.27 1.27))))
  (property "Description" "Special symbol for telling ERC where power comes from" (at 114.3 133.35 0) (hide yes) (show_name no) (do_not_autoplace no) (effects (font (size 1.27 1.27))))
  (pin "1"))
 (symbol
  (lib_id "power:+3V3")
  (at 161.29 83.82 90)
  (unit 1)
  (body_style 1)
  (exclude_from_sim no)
  (in_bom yes)
  (on_board yes)
  (in_pos_files yes)
  (dnp no)
  (fields_autoplaced yes)
  (property "Reference" "#PWR05" (at 165.1 83.82 0) (hide yes) (show_name no) (do_not_autoplace no) (effects (font (size 1.27 1.27))))
  (property "Value" "+3V3" (at 157.48 83.8199 90) (show_name no) (do_not_autoplace no) (effects (font (size 1.27 1.27)) (justify left)))
  (property "Footprint" "" (at 161.29 83.82 0) (hide yes) (show_name no) (do_not_autoplace no) (effects (font (size 1.27 1.27))))
  (property "Datasheet" "" (at 161.29 83.82 0) (hide yes) (show_name no) (do_not_autoplace no) (effects (font (size 1.27 1.27))))
  (property "Description" "Power symbol creates a global label with name \"+3V3\"" (at 161.29 83.82 0) (hide yes) (show_name no) (do_not_autoplace no) (effects (font (size 1.27 1.27))))
  (pin "1"))
 (symbol
  (lib_id "power:GND")
  (at 191.77 133.35 270)
  (unit 1)
  (body_style 1)
  (exclude_from_sim no)
  (in_bom yes)
  (on_board yes)
  (in_pos_files yes)
  (dnp no)
  (fields_autoplaced yes)
  (property "Reference" "#PWR02" (at 185.42 133.35 0) (hide yes) (show_name no) (do_not_autoplace no) (effects (font (size 1.27 1.27))))
  (property "Value" "GND" (at 187.96 133.3499 90) (show_name no) (do_not_autoplace no) (effects (font (size 1.27 1.27)) (justify right)))
  (property "Footprint" "" (at 191.77 133.35 0) (hide yes) (show_name no) (do_not_autoplace no) (effects (font (size 1.27 1.27))))
  (property "Datasheet" "" (at 191.77 133.35 0) (hide yes) (show_name no) (do_not_autoplace no) (effects (font (size 1.27 1.27))))
  (property "Description" "Power symbol creates a global label with name \"GND\" , ground" (at 191.77 133.35 0) (hide yes) (show_name no) (do_not_autoplace no) (effects (font (size 1.27 1.27))))
  (pin "1"))
 (symbol
  (lib_id "power:PWR_FLAG")
  (at 101.6 62.23 0)
  (unit 1)
  (body_style 1)
  (exclude_from_sim no)
  (in_bom yes)
  (on_board yes)
  (in_pos_files yes)
  (dnp no)
  (fields_autoplaced yes)
  (property "Reference" "#FLG01" (at 101.6 60.325 0) (hide yes) (show_name no) (do_not_autoplace no) (effects (font (size 1.27 1.27))))
  (property "Value" "PWR_FLAG" (at 101.6 57.15 0) (show_name no) (do_not_autoplace no) (effects (font (size 1.27 1.27))))
  (property "Footprint" "" (at 101.6 62.23 0) (hide yes) (show_name no) (do_not_autoplace no) (effects (font (size 1.27 1.27))))
  (property "Datasheet" "" (at 101.6 62.23 0) (hide yes) (show_name no) (do_not_autoplace no) (effects (font (size 1.27 1.27))))
  (property "Description" "Special symbol for telling ERC where power comes from" (at 101.6 62.23 0) (hide yes) (show_name no) (do_not_autoplace no) (effects (font (size 1.27 1.27))))
  (pin "1"))
 (sheet_instances
  (path ""
   (page "1")))
 (embedded_fonts no))
